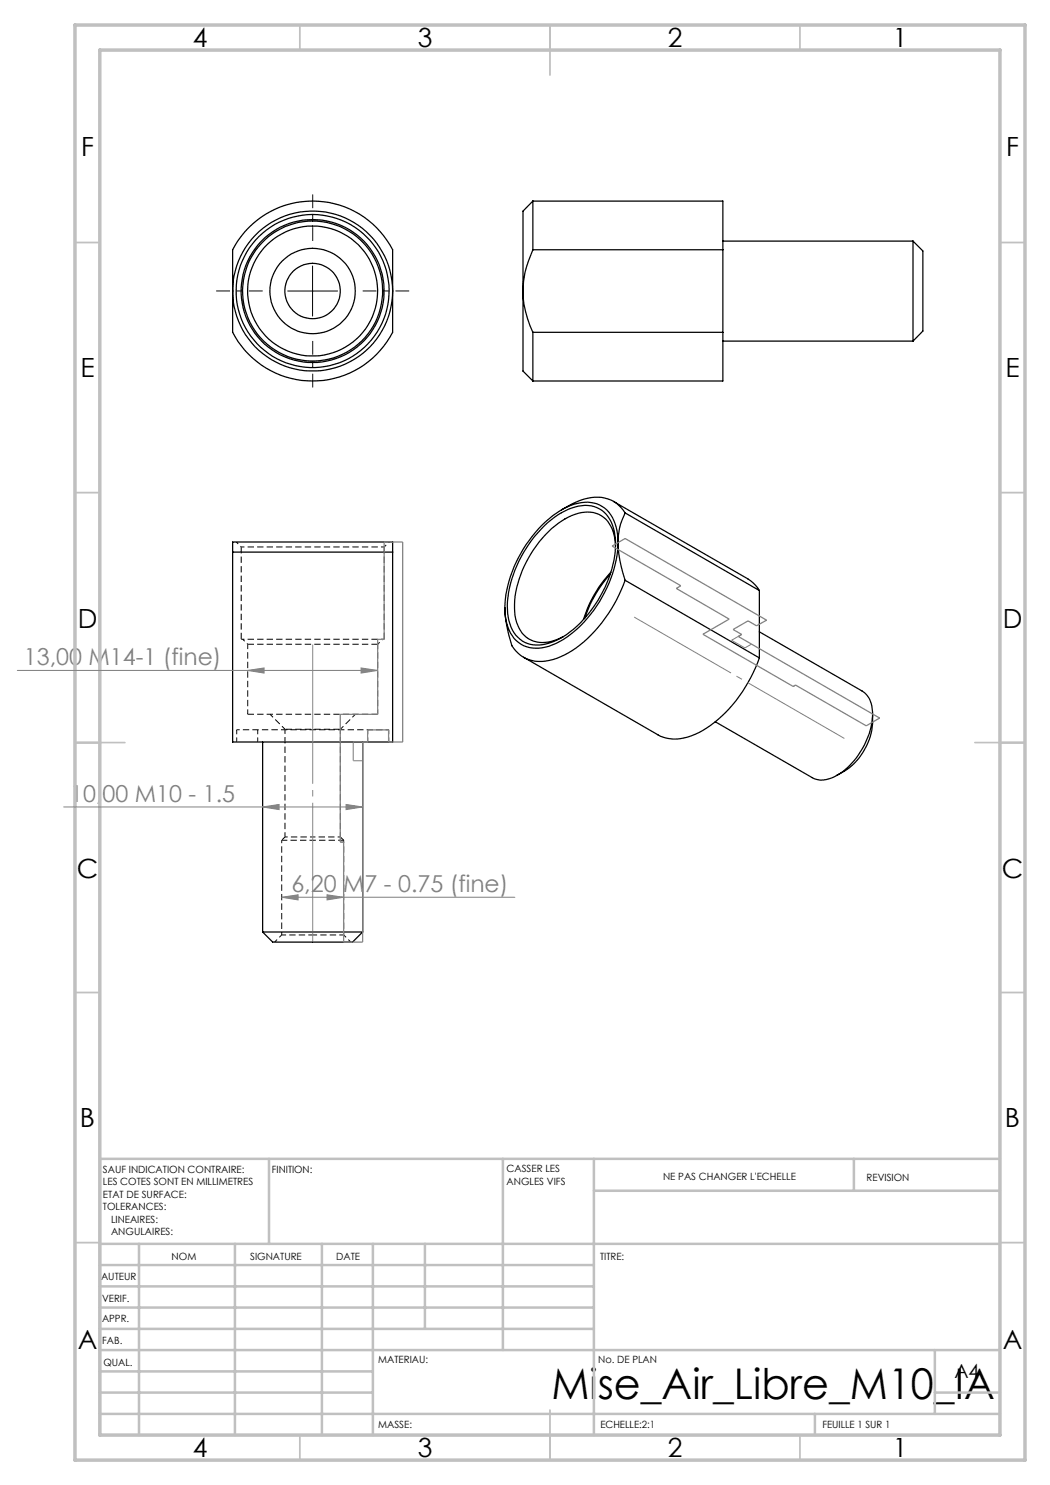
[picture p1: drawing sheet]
<svg xmlns="http://www.w3.org/2000/svg" width="210mm" height="297mm" viewBox="0 0 210 297" stroke-linecap="round" stroke-linejoin="round" font-family="sans-serif">
<g fill="none" stroke="#000" stroke-width=".25">
<path d="M46.5 58.2a16 16 0 0 0 16 16 16 16 0 0 0 16-16M46.5 58.2v8.3a18 18 0 0 0 32 0v-8.3M46.5 58.2a16 16 0 0 1 16-16 16 16 0 0 1 16 16M46.5 58.2v-8.3a18 18 0 0 1 32 0v8.3M104.6 58.2a19.9 19.9 0 0 0 2 8.3M104.6 58.2v16l2 2M106.6 40.2v9.7M106.6 40.2h38v9.7M106.6 49.9a20.3 20.3 0 0 0-2 8.3M106.6 40.2l-2 2v16M106.6 49.9h38M144.6 48.2h38"/>
<path d="M144.6 49.9v16.6M182.6 48.2l2 2v16l-2 2M182.6 48.2v20M106.6 66.5v9.7M106.6 66.5h38M144.6 66.5v9.7h-38M144.6 68.2h38M46.5 110.4v38h32v-38M46.5 110.4h32M46.5 110.4v-2h32v2M108.8 105.2a13.3 13.3 0 0 1 8.2-4.1 5.8 5.8 0 0 1 5.9 5.2 19.2 19.2 0 0 1-2.8 12.8 20.4 20.4 0 0 1-9.5 9.3 6.1 6.1 0 0 1-7.4-1.4 10.8 10.8 0 0 1-1.5-8.5 25.4 25.4 0 0 1 7.1-13.3zM112.3 102a13.3 13.3 0 0 1 7.4-2.6 6.2 6.2 0 0 1 5.3 3.2"/>
<path d="M122 114.9a24.2 24.2 0 0 0-5 8.7M122.2 114.5a24.3 24.3 0 0 0-5.5 9.4M122.7 100.3l26.9 15.5 1.5 1.2 .8 1.1M123.1 109.2a6.9 6.9 0 0 0-3.3-6.3 7.8 7.8 0 0 0-7.5 1.3 22.5 22.5 0 0 0-9.4 16.7 7.8 7.8 0 0 0 2.4 6.6 6.4 6.4 0 0 0 7 0l.3-.2M123.6 108.5a25 25 0 0 1-11.7 19.8 7.7 7.7 0 0 1-7.7 .5 8.2 8.2 0 0 1-3.2-7.2M123.6 108.5l.4 3.5 1 4.1M123.6 108.5a8.1 8.1 0 0 0-3.2-7.2 7.8 7.8 0 0 0-7.8 .5 24.9 24.9 0 0 0-11.6 19.8M125 116.1a27.9 27.9 0 0 1-11.3 14.5 9.3 9.3 0 0 1-8.5 1.1l-1.6-1a5.5 5.5 0 0 1-1.9-3.8l-.7-3.7v-1.6M125 102.6a12.2 12.2 0 0 0-1.4 5.9M125 116.1l26.9 15.5M125 102.6l26.9 15.5M151.9 118.1v13.5"/>
<path d="M104.7 131.4l26.9 15.6a8.5 8.5 0 0 0 8.2-.5 27.1 27.1 0 0 0 12.1-14.9M151.9 126.4l20.5 11.8a4.7 4.7 0 0 1 2.1 4.3 15.5 15.5 0 0 1-7.1 12.5M52.5 148.4v38M72.5 148.4v38M143.1 144.4l19.4 11.1a4.9 4.9 0 0 0 4.9-.5M174.5 142.8a12.6 12.6 0 0 1-7.1 12.2M52.5 186.4h20M52.5 186.4l2 2h16l2-2"/>
<circle cx="62.5" cy="58.2" r="15.3"/>
<circle cx="62.5" cy="58.2" r="5.5"/>
<circle cx="62.5" cy="58.2" r="14.3"/>
<circle cx="62.5" cy="58.2" r="13"/>
<circle cx="62.5" cy="58.2" r="14"/>
<circle cx="62.5" cy="58.2" r="8.5"/>
</g>
<path d="M48.2 109.4h28.6M76.8 127.9h-28.6M56.3 187l-1.4 1.4M70.1 188.4l-1.4-1.4" fill="none" stroke="#000" stroke-width=".2" stroke-dasharray="1.3 .6" stroke-dashoffset=".6" stroke-linecap="butt"/>
<path d="M47.2 108.4l1 1M76.8 109.4l1-1M48.5 127.9l1 1M75.5 128.9l1-1.1M77.7 146h-30.4M56.3 168.1v18.9M62.5 167.4h-5.5M68.1 167.4h-5.6M68.7 187v-18.9" fill="none" stroke="#000" stroke-width=".2" stroke-dasharray="1.3 .6" stroke-dashoffset=".7" stroke-linecap="butt"/>
<path d="M48.2 109.4v18.5M49.5 128.9h26M76.8 127.9v-18.5M75.5 142.9h-26" fill="none" stroke="#000" stroke-width=".2" stroke-dasharray="1.3 .6" stroke-linecap="butt"/>
<path d="M57 145.9h11.1" fill="none" stroke="#000" stroke-width=".2" stroke-dasharray="1.3 .6" stroke-dashoffset="-.1" stroke-linecap="butt"/>
<path d="M47.3 146v2.4M51.5 146v2.4M54 142.9l3 3M68.1 145.9l3-3M73.5 148.4v-2.5M77.7 148.4v-2.5M62.5 187h-6.2M68.7 187h-6.2" fill="none" stroke="#000" stroke-width=".2" stroke-dasharray="1.3 .6" stroke-dashoffset=".4" stroke-linecap="butt"/>
<path d="M56.3 168.1h12.4" fill="none" stroke="#000" stroke-width=".2" stroke-dasharray="1.3 .6" stroke-dashoffset=".1" stroke-linecap="butt"/>
<path d="M49.5 128.9v14M57 145.9v21.5M75.5 142.9v-14M68.1 167.4v-21.5" fill="none" stroke="#000" stroke-width=".2" stroke-dasharray="1.3 .6" stroke-dashoffset=".3" stroke-linecap="butt"/>
<path d="M57 167.4l-.7 .7M68.7 168.1l-.6-.7" fill="none" stroke="#000" stroke-width=".2" stroke-dasharray="1.3 .6" stroke-dashoffset=".5" stroke-linecap="butt"/>
<path d="M3.5 134.1h72M49.5 134.1l3.3-.5v1zM72.2 133.6l3.3 .5-3.3 .5zM159.1 137l-.5 .3M12.7 161.4h59.8M52.5 161.4l3.3-.5v1zM56.3 179.5l3.3-.5v1zM56.3 179.5h46.7M65.4 179l3.3 .5-3.3 .5zM68.1 168.4h.6M69.2 160.9l3.3 .5-3.3 .5z" fill="none" stroke="#808080" stroke-width=".2"/>
<path d="M52.5 58.2h-9.3M62.5 48.2v-9.3M72.5 58.2h9.3M62.5 68.2v9.3" fill="none" stroke="#000" stroke-width=".2" stroke-dasharray="30.5 1.3 1.3 1.3" stroke-dashoffset="27.7" stroke-linecap="butt"/>
<path d="M76.8 108.4h3.7v40h-2.8v-2.4h-4.2v2.4h-1v40h-3.8v-20h-.6v-25.5h7.4v-15h1.3zM122.4 109.2l2.6-1.5 28.3 16.3-2 1.2-1.7-1-3 1.7 1.7 1-.7 .4 28.3 16.3-2.7 1.6-14.1-8.2-.5 .3-18-10.4 5.2-3.1-10.5-6.1 .9-.5z" fill="none" stroke="#808080" stroke-width=".25"/>
<path d="M168.9 147.7l-42.1-24.3" fill="none" stroke="#808080" stroke-width=".2" stroke-dasharray="30.5 1.3 1.3 1.3" stroke-dashoffset="8.1" stroke-linecap="butt"/>
<path d="M146.3 128.1l2.7 1.5M148.4 126.9l-2.1 1.2M149 129.6l1.3-.8M70.6 148.4v3.7M70.6 152.2h1.9M73.5 148.4h-2.9" fill="none" stroke="#808080" stroke-width=".2" stroke-dasharray="30.5 1.3 1.3 1.3" stroke-linecap="butt"/>
<path d="M62.5 188.4v-59.5" fill="none" stroke="#808080" stroke-width=".2" stroke-dasharray="30.5 1.3 1.3 1.3" stroke-dashoffset="2.6" stroke-linecap="butt"/>
<path d="M57.5 58.2h10M62.5 53.2v10" fill="none" stroke="#000" stroke-width=".2"/>
<g fill="none" stroke="#c0c0c0" stroke-width=".35">
<path d="M60 5v5M110 5v10M160 5v5M15 48.5h5M200 48.5h5M15 98.5h5M200 98.5h5M15 148.5h10M195 148.5h10M15 198.5h5M200 198.5h5M15 248.5h5"/>
<path d="M200 248.5h5M60 287v5M110 282v10M160 287v5"/>
</g>
<g fill="none" stroke="#c0c0c0" stroke-width=".5">
<path d="M53.8 231.8v17M100.6 231.8v38.2M118.8 231.8v55.2M118.8 238.2h81.2M170.8 231.8v6.4M200 231.8h-180v55.2M20 248.8h180M20 257.3h98.8M20 253h98.8M27.8 248.8v38.2M47 248.8v38.2M64.4 248.8v38.2"/>
<path d="M74.6 248.8v38.2M85 248.8v17M20 265.8h98.8M20 261.5h98.8M20 278.5h54.6M20 274.3h54.6M20 270h180M187 278.5h13M187 270v12.8M20 282.8h180M163 282.8v4.2"/>
</g>
<path d="M15 5h190v287h-190zM20 10h180v277h-180z" fill="none" stroke="#c0c0c0" stroke-width=".7"/>
<g fill="#808080">
<path d="M52.5 161.4l3.3-.5v1zM69.2 160.9l3.3 .5-3.3 .5zM56.3 179.5l3.3-.5v1zM65.4 179l3.3 .5-3.3 .5z"/>
<path d="M72.2 133.6l3.3 .5-3.3 .5zM49.5 134.1l3.3-.5v1z"/>
</g>
<text font-size="8.5" x="110.3" y="279.7">Mise_Air_Libre_M10_IA</text>
<g font-size="5.3">
<text x="38.5" y="9.5">4</text>
<text x="83.5" y="9.5">3</text>
<text x="133.6" y="9.5">2</text>
<text x="178.6" y="9.5">1</text>
<text x="16.2" y="31.3">F</text>
<text x="201.2" y="31.3">F</text>
<text x="16.1" y="75.5">E</text>
<text x="201.1" y="75.5">E</text>
<text x="15.5" y="125.5">D</text>
<text x="200.5" y="125.5">D</text>
<text x="15.4" y="175.5">C</text>
<text x="200.4" y="175.5">C</text>
<text x="16" y="225.5">B</text>
<text x="201" y="225.5">B</text>
<text x="15.5" y="269.8">A</text>
<text x="200.5" y="269.8">A</text>
<text x="38.5" y="291.5">4</text>
<text x="83.5" y="291.5">3</text>
<text x="133.6" y="291.5">2</text>
<text x="178.6" y="291.5">1</text>
</g>
<g font-size="4.7" fill="#808080">
<text x="4.8" y="133.1">13,00 M14-1 (fine)</text>
<text x="14" y="160.4">10,00 M10 - 1.5</text>
<text x="58.3" y="178.4">6,20 M7 - 0.75 (fine)</text>
</g>
<text font-size="3.9" x="190.9" y="275.5">A4</text>
<g font-size="2">
<text x="20.6" y="234.6">SAUF INDICATION CONTRAIRE:</text>
<text x="20.6" y="237.1">LES COTES SONT EN MILLIMETRES</text>
<text x="20.6" y="239.6">ETAT DE SURFACE:</text>
<text x="54.4" y="234.6">FINITION:</text>
<text x="101.3" y="234.5">CASSER LES</text>
<text x="101.3" y="237">ANGLES VIFS</text>
<text x="132.6" y="236">NE PAS CHANGER L'ECHELLE</text>
<text x="173.3" y="236.2">REVISION</text>
<text x="20.6" y="242.1">TOLERANCES:</text>
<text x="22.2" y="244.6">LINEAIRES:</text>
<text x="22.2" y="247.1">ANGULAIRES:</text>
<text x="34.3" y="252">NOM</text>
<text x="50" y="251.9">SIGNATURE</text>
<text x="67.2" y="251.9">DATE</text>
<text x="120" y="251.9">TITRE:</text>
<text x="20.2" y="256.1">AUTEUR</text>
<text x="20.4" y="260.3">VERIF.</text>
<text x="20.4" y="264.4">APPR.</text>
<text x="20.5" y="268.8">FAB.</text>
<text x="20.7" y="273.1">QUAL.</text>
<text x="75.7" y="272.5">MATERIAU:</text>
<text x="119.6" y="272.5">No. DE PLAN</text>
<text x="75.6" y="285.5">MASSE:</text>
<text x="120.1" y="285.6">ECHELLE:2:1</text>
<text x="164.5" y="285.6">FEUILLE 1 SUR 1</text>
</g>
</svg>
